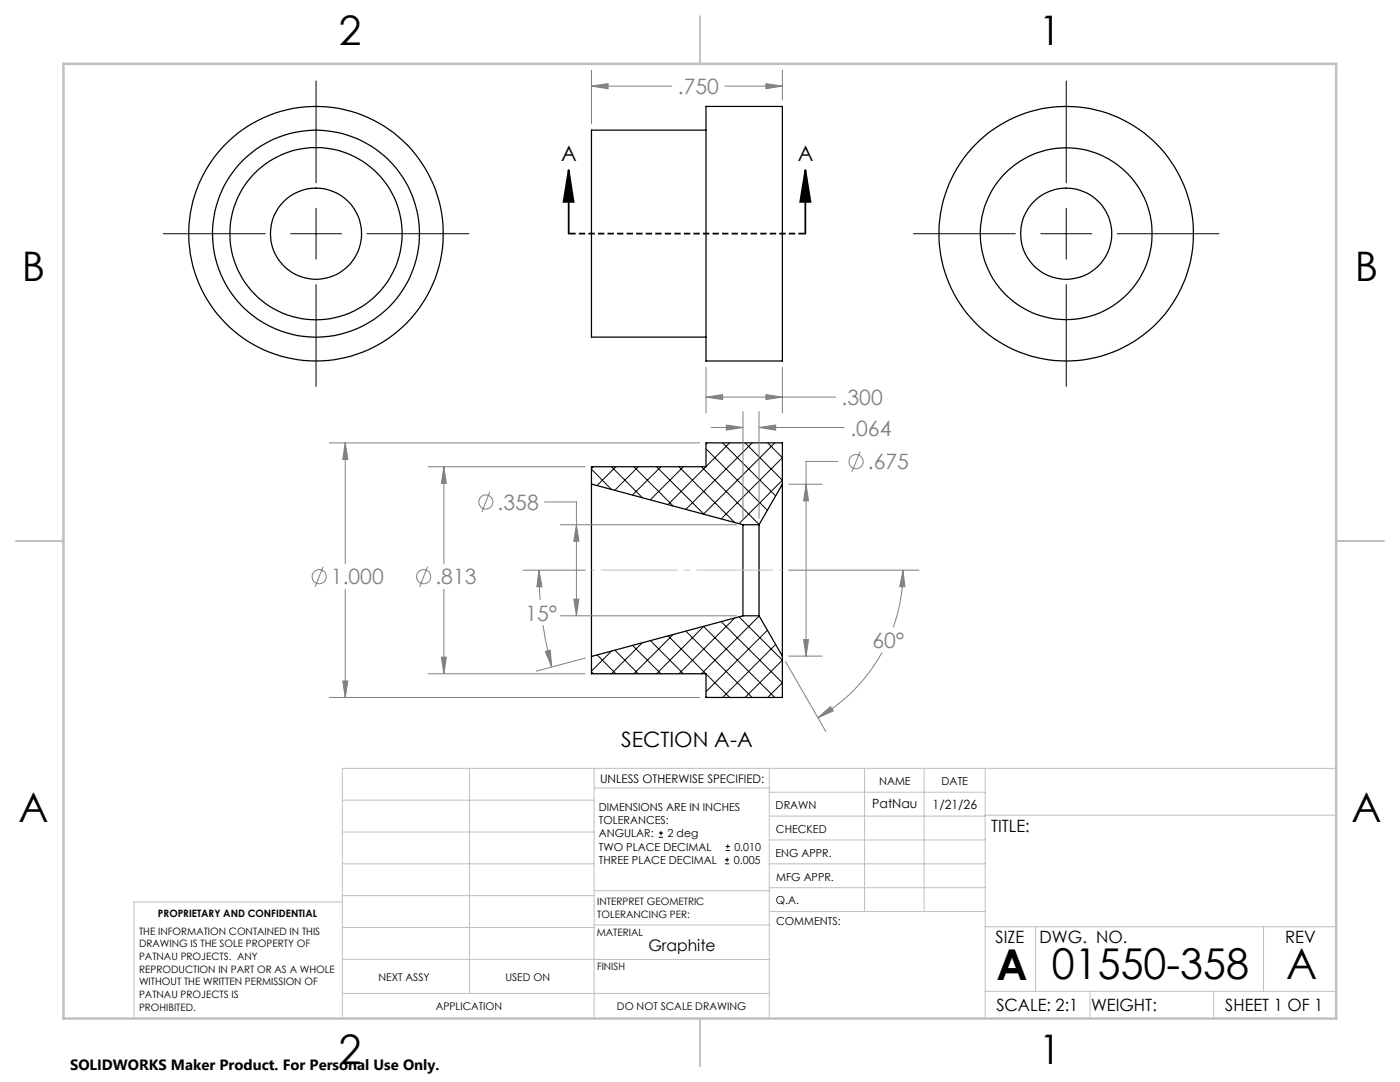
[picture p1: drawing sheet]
<svg xmlns="http://www.w3.org/2000/svg" width="279mm" height="216mm" viewBox="0 0 279 216" stroke-linecap="round" stroke-linejoin="round" font-family="sans-serif">
<g fill="none" stroke="#000" stroke-width=".25">
<path d="M140.9 21.2h15.2v50.8h-15.2zM140.9 26h-22.9v41.3h22.9M118 96.6v34.4M118 96.6v-3.5h22.9v-4.7h15.2v8.2M118 96.6l30.3 8.1M156.1 96.6v34.3M156.1 96.6l-4.6 8.1M148.3 104.7v18.2M148.3 104.7h3.2M151.5 104.7v18.2M148.3 122.9h3.2M148.3 122.9l-30.3 8.1"/>
<path d="M151.5 122.9l4.6 8M156.1 130.9v8.3h-15.2v-4.8h-22.9v-3.4"/>
<circle cx="63" cy="46.6" r="17.2"/>
<circle cx="63.1" cy="46.6" r="20.7"/>
<circle cx="63.1" cy="46.6" r="9.1"/>
<circle cx="63.1" cy="46.6" r="25.4"/>
<circle cx="212.8" cy="46.6" r="25.4"/>
<circle cx="212.8" cy="46.6" r="9.1"/>
<circle cx="212.8" cy="46.6" r="17.1"/>
</g>
<g fill="none" stroke="#000" stroke-width=".2">
<path d="M63.1 16.2v20.3M212.8 16.2v20.3M32.6 46.6h20.3M58 46.6h10.2M63.1 41.6v10.1M63.1 56.8v20.3M73.2 46.6h20.4M182.3 46.6h20.3M207.7 46.6h10.2M212.8 41.6v10.1M212.8 56.8v20.3M223 46.6h20.3"/>
<path d="M118 93.6l4.1 4.1M118.4 93.1l-.4 .4M122 93.1l6.2 6.2M122.9 93.1l-3.7 3.8M126.5 93.1l7.8 7.9M127.4 93.1l-4.7 4.7M131 93.1l9.5 9.5M131.9 93.1l-5.7 5.7M135.5 93.1l11.1 11.1M136.4 93.1l-6.6 6.6M140 93.1l11.5 11.6M140.9 93.1l-7.6 7.6"/>
<path d="M140.9 89.6l12.2 12.2M141.1 88.4l-.2 .2M144.2 88.4l10.6 10.6M145.6 88.4l-4.7 4.7M148.7 88.4l7.4 7.4-8.6 8.7M150.1 88.4l-13.2 13.2M153.2 88.4l2.9 2.9-12.2 12.2M154.6 88.4l-14.2 14.2M118 134.1l.4 .3M119.2 130.7l3.7 3.7M122.1 129.9l-4.1 4M122.7 129.7l4.7 4.7"/>
<path d="M126.2 128.8l5.7 5.6M128.2 128.2l-6.2 6.2M129.8 127.8l6.6 6.6M133.3 126.9l7.6 7.5M134.3 126.6l-7.8 7.8M136.9 125.9l13.2 13.3M140.4 125l14.2 14.2M140.5 125l-9.5 9.4M140.9 139l.2 .2M140.9 134.5l4.7 4.7M143.9 124l12.2 12.2-2.9 3M146.6 123.3l-11.1 11.1"/>
<path d="M147.5 123.1l8.6 8.6-7.4 7.5M151.5 122.9l-11.5 11.5M153.1 125.8l-12.2 12.2M154.8 128.6l-10.6 10.6M131.5 167.1h.8M131.5 166.2h.8M131.9 165.8v.9M144.7 172.4h.8M144.7 171.6h.8M144.8 169.7h.9M144.8 168.9h.9M145.1 171.1v.9"/>
<path d="M145.2 168.5v.8"/>
</g>
<g fill="none" stroke="#808080" stroke-width=".2">
<path d="M118 17.2l3.4-.5v1zM118 14v10.7M118 17.2h16.1M144.6 17.2h11.5M152.9 16.7l3.2 .5-3.2 .5zM156.1 14v6M140.9 79.2l3.3-.5v1zM140.9 73.3v9.1M140.9 79.2h25.9M152.9 78.7l3.2 .5-3.2 .5zM156.1 73.3v9.1M65.7 88.4h73.9"/>
<path d="M68.9 88.4l.5 3.3h-1zM68.9 88.4v24.1M85.4 93.1h31.4M88.6 93.1l.5 3.3h-1zM88.6 93.1v19.4M97.8 98.1l-1.6 4.1M141.9 85.3h6.4M145 84.8l3.3 .5-3.3 .5zM148.3 82.1v21.3M151.5 85.3l3.3-.5v1zM151.5 82.1v21.3M151.5 85.3h17"/>
<path d="M157.4 96.6h6.6M160.9 96.6l.5 3.3h-1zM167.2 92.1h-6.3v38.8M171.7 90.1l-1.7 4M64.5 113.1l-1.6 4M68.9 117.6v21.6M85.3 113.1l-1.6 4M88.6 117.6v16.8M104.4 113.8h12.4M107.6 113.8l.6 3.3h-1.1zM107.6 113.8l.2 5.9M108.7 100.2h6.3v22.7"/>
<path d="M111.9 104.7h35.1M114.5 119.6h1l-.5 3.3zM115 104.7l.5 3.3h-1zM157.4 113.8h26M180.2 113.8l.4 3.3h-1zM180.2 113.8a34.3 34.3 0 0 1-1.9 11.3M65.7 139.2h73.9M68.4 135.9h1l-.5 3.3zM85.4 134.4h31.4M88.1 131.1h1l-.5 3.3zM108.4 124.7l.5 3.2 1.2 5.2M108.8 130l1-.2 .3 3.3z"/>
<path d="M111.9 122.9h35.1M116.8 131.3l-9.8 2.6M156.8 132l8 14M157.4 130.9h6.6M160.4 127.6h1l-.5 3.3zM176 130.2a33.8 33.8 0 0 1-12.8 13M163.2 143.2l2.5-2.2 .6 .9z"/>
<circle cx="170.8" cy="92.1" r="1.41"/>
<circle cx="63.7" cy="115.1" r="1.41"/>
<circle cx="84.6" cy="115.1" r="1.41"/>
<circle cx="97" cy="100.2" r="1.41"/>
</g>
<path d="M113.5 33.9l1 6.4h-2zM113.5 33.9v12.7M160.7 33.9l1 6.4h-2zM160.7 33.9v12.7" fill="none" stroke="#000" stroke-width=".35"/>
<path d="M160.7 46.6h-47.2" fill="none" stroke="#000" stroke-width=".35" stroke-dasharray="1.3 .6" stroke-dashoffset="-.1" stroke-linecap="butt"/>
<path d="M118.1 113.8h38.1" fill="none" stroke="#c0c0c0" stroke-width=".2" stroke-dasharray="15.2 1.3 1.3 1.3" stroke-dashoffset="-1.9" stroke-linecap="butt"/>
<g fill="none" stroke="#c0c0c0" stroke-width=".2">
<path d="M68.3 159.7h50.3M93.7 153.3v44.9M118.6 153.3v49.9M118.6 157.2h34.9M153.5 153.3v49.9M153.5 158.1h43.1M172.5 153.3v28.6M184.4 153.3v28.6M196.6 153.3v49.9M266.7 153.3h-198.4v49.9M68.3 178.7h50.3M68.3 172.4h50.3"/>
<path d="M68.3 166h50.3M68.3 180h-41.6v23.2M118.6 177.7h35M153.5 167.6h43.1M153.5 162.8h43.1M153.5 172.4h43.1M153.5 177.1h43.1M196.6 162.7h70.1M68.3 198.2h85.2M68.3 191.4l85.2 .1M68.3 185.1h50.3M118.6 184.6h35"/>
<path d="M153.6 181.9h43M196.6 197.8h70.1M196.6 184.9h70.1M206.7 184.9v12.9M217.5 197.8v5.4M242.2 197.8v5.4M252.2 184.9v12.9"/>
</g>
<path d="M139.7 3.2v9.5M3.1 107.9h9.6M266.7 107.9h9.5M139.7 203.2v9.6" fill="none" stroke="#c0c0c0" stroke-width=".25"/>
<path d="M12.7 12.7h254v190.5h-254z" fill="none" stroke="#c0c0c0" stroke-width=".5"/>
<path d="M160.7 33.9l1 6.4h-2zM113.5 33.9l1 6.4h-2z" fill="#000"/>
<g fill="#808080">
<path d="M140.9 79.2l3.3-.5v1zM152.9 78.7l3.2 .5-3.2 .5zM152.9 16.7l3.2 .5-3.2 .5zM118 17.2l3.4-.5v1zM114.5 119.6h1l-.5 3.3zM115 104.7l.5 3.3h-1zM88.6 93.1l.5 3.3h-1zM88.1 131.1h1l-.5 3.3zM68.9 88.4l.5 3.3h-1zM68.4 135.9h1l-.5 3.3zM160.4 127.6h1l-.5 3.3zM160.9 96.6l.5 3.3h-1zM145 84.8l3.3 .5-3.3 .5zM151.5 85.3l3.3-.5v1z"/>
<path d="M107.6 113.8l.6 3.3h-1.1zM108.8 130l1-.2 .3 3.3zM163.2 143.2l2.5-2.2 .6 .9zM180.2 113.8l.4 3.3h-1z"/>
</g>
<g font-size="8.5">
<text x="198.9" y="195.5">A</text>
<text x="209.9" y="195.4">01550-358</text>
<text x="256.7" y="195.4">A</text>
</g>
<g font-size="8.1">
<text x="67.6" y="8.9">2</text>
<text x="207.3" y="8.9">1</text>
<text x="4.4" y="56.2">B</text>
<text x="270.4" y="56.2">B</text>
<text x="3.7" y="164.1">A</text>
<text x="269.7" y="164.1">A</text>
<text x="67.6" y="212.4">2</text>
<text x="207.3" y="212.4">1</text>
</g>
<g font-size="4.2" fill="#808080">
<text x="135.3" y="18.8">.750</text>
<text x="168" y="80.8">.300</text>
<text x="169.7" y="86.9">.064</text>
<text x="173.2" y="93.6">.675</text>
<text x="99.3" y="101.7">.358</text>
<text x="66" y="116.6">1.000</text>
<text x="86.9" y="116.6">.813</text>
<text x="104.9" y="123.8">15°</text>
<text x="174.1" y="129.2">60°</text>
</g>
<g font-size="4.2">
<text x="112" y="32.1">A</text>
<text x="159.2" y="32.1">A</text>
<text x="124" y="149.1">SECTION A-A</text>
</g>
<g font-size="3.4">
<text x="197.8" y="166">TITLE:</text>
<text x="198.7" y="188.1">SIZE</text>
<text x="207.5" y="188.1">DWG. NO.</text>
<text x="256.5" y="188.2">REV</text>
<text x="198.8" y="201.7">SCALE: 2:1</text>
<text x="217.7" y="201.8">WEIGHT:</text>
<text x="244.5" y="201.7">SHEET 1 OF 1</text>
</g>
<text font-size="3.2" x="129.4" y="189.8">Graphite</text>
<text font-size="3" x="14" y="213.5">SOLIDWORKS Maker Product. For Personal Use Only.</text>
<g font-size="2.5">
<text x="174.1" y="161.3">PatNau</text>
<text x="186.1" y="161.4">1/21/26</text>
</g>
<text font-size="2.4" x="119.8" y="156.2">UNLESS OTHERWISE SPECIFIED:</text>
<g font-size="2.2">
<text x="119.5" y="161.8">DIMENSIONS ARE IN INCHES</text>
<text x="154.8" y="161.4">DRAWN</text>
<text x="175.4" y="156.6">NAME</text>
<text x="187.9" y="156.7">DATE</text>
<text x="119.5" y="164.4">TOLERANCES:</text>
<text x="119.5" y="167.1">ANGULAR:</text>
<text x="133.2" y="167.1">2 deg</text>
<text x="154.9" y="166.3">CHECKED</text>
<text x="119.5" y="172.4">THREE PLACE DECIMAL</text>
<text x="119.5" y="169.7">TWO PLACE DECIMAL</text>
<text x="146.4" y="172.4">0.005</text>
<text x="146.6" y="169.7">0.010</text>
<text x="154.8" y="170.9">ENG APPR.</text>
<text x="154.9" y="175.7">MFG APPR.</text>
<text x="154.9" y="180.4">Q.A.</text>
<text x="154.9" y="184.6">COMMENTS:</text>
</g>
<g font-size="2.1">
<text x="75.5" y="195.7">NEXT ASSY</text>
<text x="100.9" y="195.7">USED ON</text>
<text x="86.9" y="201.5">APPLICATION</text>
<text x="123.1" y="201.6">DO NOT SCALE DRAWING</text>
</g>
<g font-size="2">
<text x="31.5" y="182.9">PROPRIETARY AND CONFIDENTIAL</text>
<text x="119.2" y="180.6">INTERPRET GEOMETRIC</text>
<text x="119.2" y="183.1">TOLERANCING PER:</text>
<text x="27.8" y="186.5">THE INFORMATION CONTAINED IN THIS</text>
<text x="27.8" y="189">DRAWING IS THE SOLE PROPERTY OF</text>
<text x="27.8" y="191.6">PATNAU PROJECTS. ANY</text>
<text x="119.1" y="186.7">MATERIAL</text>
<text x="27.8" y="194.1">REPRODUCTION IN PART OR AS A WHOLE</text>
<text x="27.8" y="196.6">WITHOUT THE WRITTEN PERMISSION OF</text>
<text x="119.1" y="193.5">FINISH</text>
<text x="27.8" y="199.1">PATNAU PROJECTS IS</text>
<text x="27.8" y="201.7">PROHIBITED.</text>
</g>
</svg>
